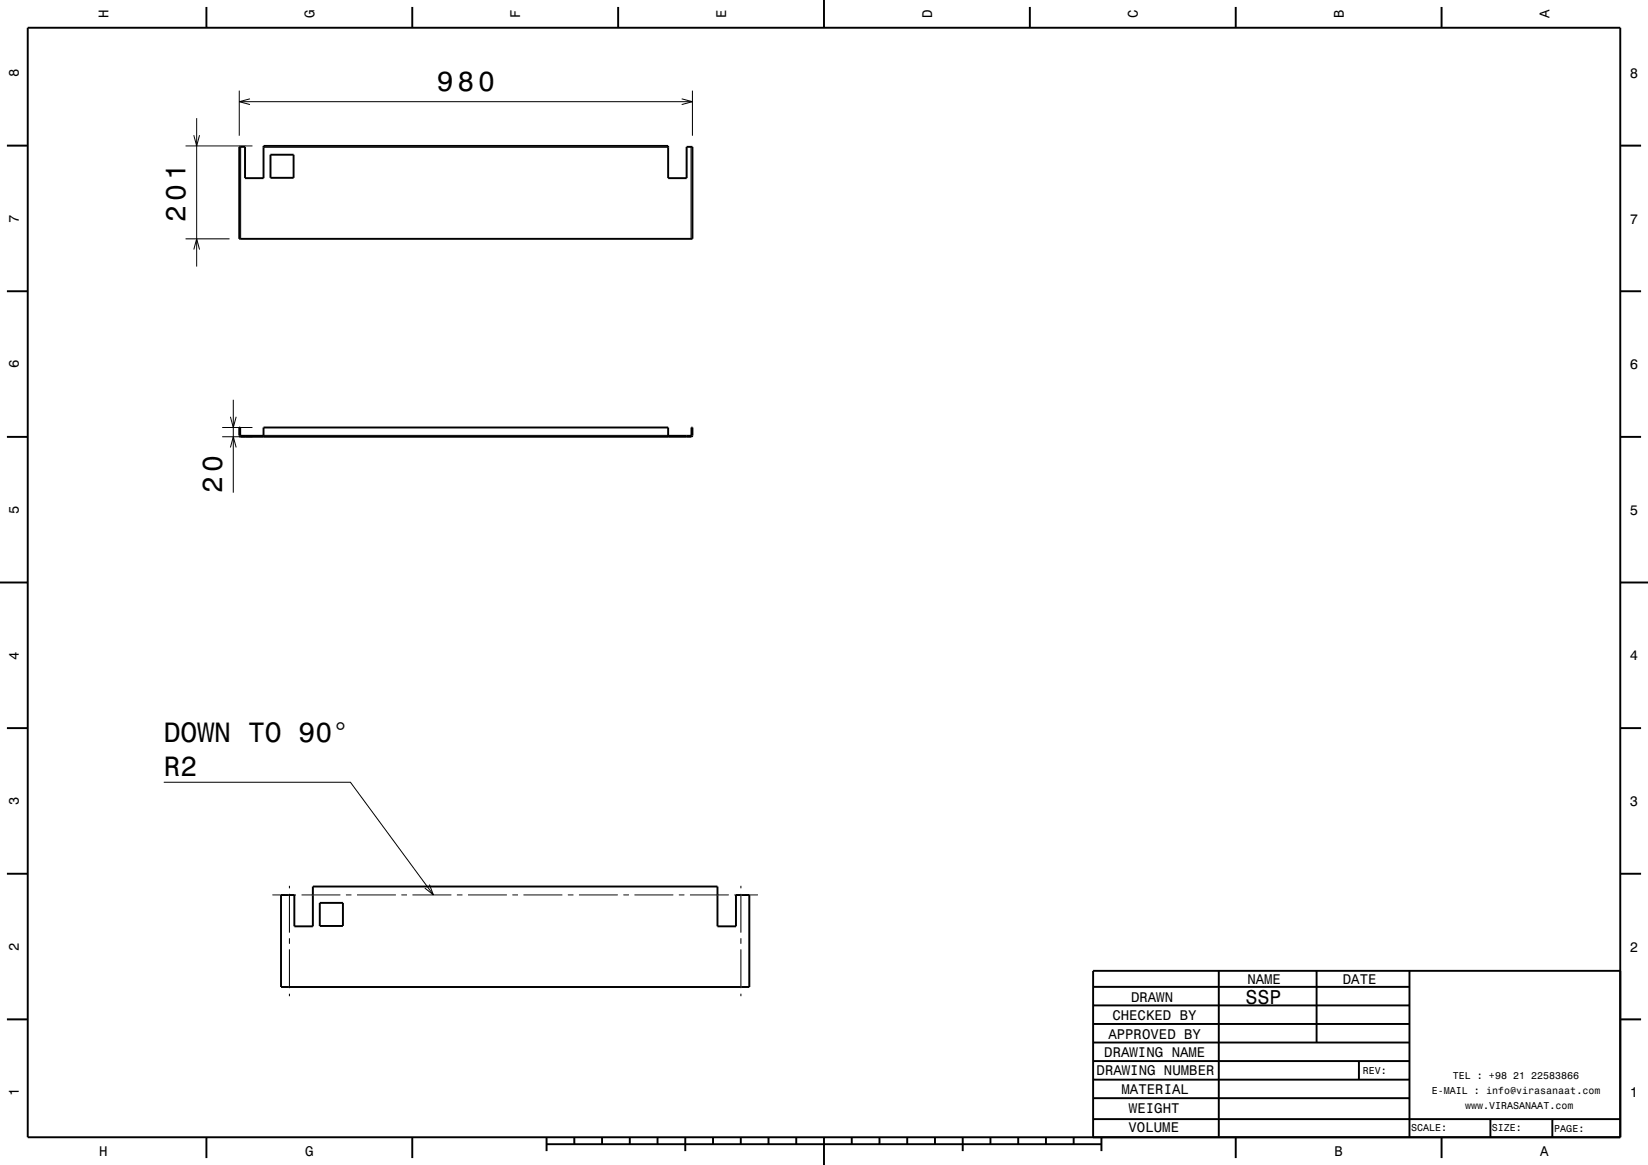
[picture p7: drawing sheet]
<svg xmlns="http://www.w3.org/2000/svg" width="297mm" height="210mm" viewBox="0 0 297 210" stroke-linecap="round" stroke-linejoin="round" font-family="sans-serif">
<g fill="none" stroke="#000" stroke-width=".18">
<path d="M43.1 16.3v8.2M43.1 18.3h81.7M45.1 17.8l-2 .5 2 .5M122.9 17.8l1.9 .5-1.9 .5M124.8 16.3v8.2M33.4 26.3h12.1M34.9 24.4l.5 1.9 .6-1.9M35.4 21.3v26.8M43.4 26.5v16.6M47.5 26.6h72.9M124.5 26.5v16.6M33.4 43.1h8"/>
<path d="M34.9 45l.5-1.9 .6 1.9M40 78.7h5.5M40 77.1h5.5M41.5 75.1l.5 2 .6-2M42 72.1v16.7M47.5 78.5h72.9M41.5 80.7l.5-2 .6 2M29.5 141h33.7l14.9 20.3M52.2 159.7v.4M77.4 159.5l.7 1.8-1.5-1.2M133.5 159.7v.4M49.1 161.3h2.2"/>
<path d="M52.2 161.1v7M52.2 169.1v1M52.2 171.1v7M52.2 179.1v.5M52.3 161.3h1M54.3 161.3h7M62.3 161.3h1M64.3 161.3h7M72.3 161.3h1M74.3 161.3h7M82.3 161.3h1M84.3 161.3h7"/>
<path d="M92.3 161.3h1M94.3 161.3h7M102.3 161.3h1M104.3 161.3h7M112.3 161.3h1M114.3 161.3h7M122.3 161.3h1M124.3 161.3h7M132.3 161.3h1M133.5 161.1v7M133.5 169.1v1M133.5 171.1v7"/>
<path d="M133.5 179.1v.5M134.3 161.3h2.3"/>
</g>
<g fill="none" stroke="#000" stroke-width=".35">
<path d="M5 5h287v200h-287zM37.2 1.3v3.7M74.3 1.3v3.7M111.4 1.3v3.7M148.5 0v5M185.6 1.3v3.7M222.7 1.3v3.7M259.8 1.3v3.7M1.2 26.3h3.8M43.1 26.5h1.1v5.6h3.3v-5.8h72.9v5.8h3.3v-5.6h1.1v16.6h-81.7zM48.7 27.9h4.2v4.2h-4.2zM292 26.3h3.8"/>
<path d="M1.2 52.5h3.8M292 52.5h3.8M1.2 78.8h3.8M44.2 78.6v.1M47.5 78.6h-4.1l-.1-1.5h-.2v1.4l.3 .2h81.1l.3-.2v-1.4h-.2l-.1 1.5h-4.1M47.5 78.7v-1.6h72.9v1.6M123.7 78.6v.1M292 78.8h3.8M0 105h5M292 105h5M1.2 131.3h3.8M292 131.3h3.8"/>
<path d="M1.2 157.5h3.8M292 157.5h3.8M50.6 161.3h2.5v5.7h3.3v-7.2h72.9v7.2h3.3v-5.7h2.4v16.6h-84.4zM57.6 162.8h4.2v4.1h-4.2zM197 177.9h57M219.6 174.9v30M237.3 175v12.9M254 175v30M292 175h-95v30M1.2 183.8h3.8M197 181.2h57M197 184.6h57"/>
<path d="M197 187.9h57M197 191.3h57M197 194.6h57M197 198h57M244.9 191.3v3.3M292 183.8h3.8M37.2 205v3.8M74.3 205v3.8M98.5 206.3h100M98.5 205v2.5M103.5 205v1.3M108.5 205v1.3"/>
<path d="M113.5 205v1.3M118.5 205v1.3M123.5 205v2.5M128.5 205v1.3M133.5 205v1.3M138.5 205v1.3M143.5 205v1.3M148.5 205v5M153.5 205v1.3M158.5 205v1.3M163.5 205v1.3M168.5 205v1.3"/>
<path d="M173.5 205v2.5M178.5 205v1.3M183.5 205v1.3M188.5 205v1.3M193.5 205v1.3M197 201.7h95M198.5 205v2.5M222.7 205v3.8M259.8 205v3.8M268.6 201.7v3.3M279.8 201.8v3.2"/>
</g>
<g font-size="5">
<text x="78.7" y="16.3">980</text>
<text x="33.4" y="39.9" transform="rotate(-90 33.4 39.9)">201</text>
<text x="40" y="88.8" transform="rotate(-90 40 88.8)">20</text>
<text x="29.5" y="133.8">DOWN TO 90°</text>
<text x="29.5" y="139.8">R2</text>
</g>
<text font-size="3.6" x="224.5" y="180.9">SSP</text>
<g font-size="2.5">
<text x="19.6" y="3.3" transform="rotate(-90 19.6 3.3)">H</text>
<text x="56.7" y="3.3" transform="rotate(-90 56.7 3.3)">G</text>
<text x="93.8" y="3.3" transform="rotate(-90 93.8 3.3)">F</text>
<text x="130.9" y="3.3" transform="rotate(-90 130.9 3.3)">E</text>
<text x="168" y="3.3" transform="rotate(-90 168 3.3)">D</text>
<text x="205.1" y="3.3" transform="rotate(-90 205.1 3.3)">C</text>
<text x="242.2" y="3.3" transform="rotate(-90 242.2 3.3)">B</text>
<text x="279.3" y="3.3" transform="rotate(-90 279.3 3.3)">A</text>
<text x="3.4" y="13.9" transform="rotate(-90 3.4 13.9)">8</text>
<text x="293.7" y="14">8</text>
<text x="3.4" y="40.1" transform="rotate(-90 3.4 40.1)">7</text>
<text x="293.7" y="40.3">7</text>
<text x="3.4" y="66.4" transform="rotate(-90 3.4 66.4)">6</text>
<text x="293.7" y="66.5">6</text>
<text x="3.4" y="92.6" transform="rotate(-90 3.4 92.6)">5</text>
<text x="293.7" y="92.8">5</text>
<text x="3.4" y="118.9" transform="rotate(-90 3.4 118.9)">4</text>
<text x="293.7" y="119">4</text>
<text x="3.4" y="145.1" transform="rotate(-90 3.4 145.1)">3</text>
<text x="293.7" y="145.3">3</text>
<text x="3.4" y="171.4" transform="rotate(-90 3.4 171.4)">2</text>
<text x="293.7" y="171.5">2</text>
<text x="224.8" y="177.3">NAME</text>
<text x="242" y="177.3">DATE</text>
<text x="200.5" y="183.9">CHECKED BY</text>
<text x="203.8" y="180.5">DRAWN</text>
<text x="199" y="190.6">DRAWING NAME</text>
<text x="199.7" y="187.2">APPROVED BY</text>
<text x="3.4" y="197.6" transform="rotate(-90 3.4 197.6)">1</text>
<text x="197.6" y="193.8">DRAWING NUMBER</text>
<text x="202.1" y="197.2">MATERIAL</text>
<text x="293.7" y="197.8">1</text>
<text x="203.5" y="200.6">WEIGHT</text>
<text x="17.9" y="208.4">H</text>
<text x="55" y="208.4">G</text>
<text x="203.4" y="204.1">VOLUME</text>
<text x="240.5" y="208.4">B</text>
<text x="277.6" y="208.4">A</text>
</g>
<g font-size="1.8">
<text x="245.6" y="193.6">REV:</text>
<text x="258" y="197.2">E-MAIL : info@virasanaat.com</text>
<text x="261.8" y="194.6">TEL : +98 21 22583866</text>
<text x="254.3" y="203.9">SCALE:</text>
<text x="264" y="199.9">www.VIRASANAAT.com</text>
<text x="268.8" y="203.9">SIZE:</text>
<text x="280.1" y="204">PAGE:</text>
</g>
</svg>
